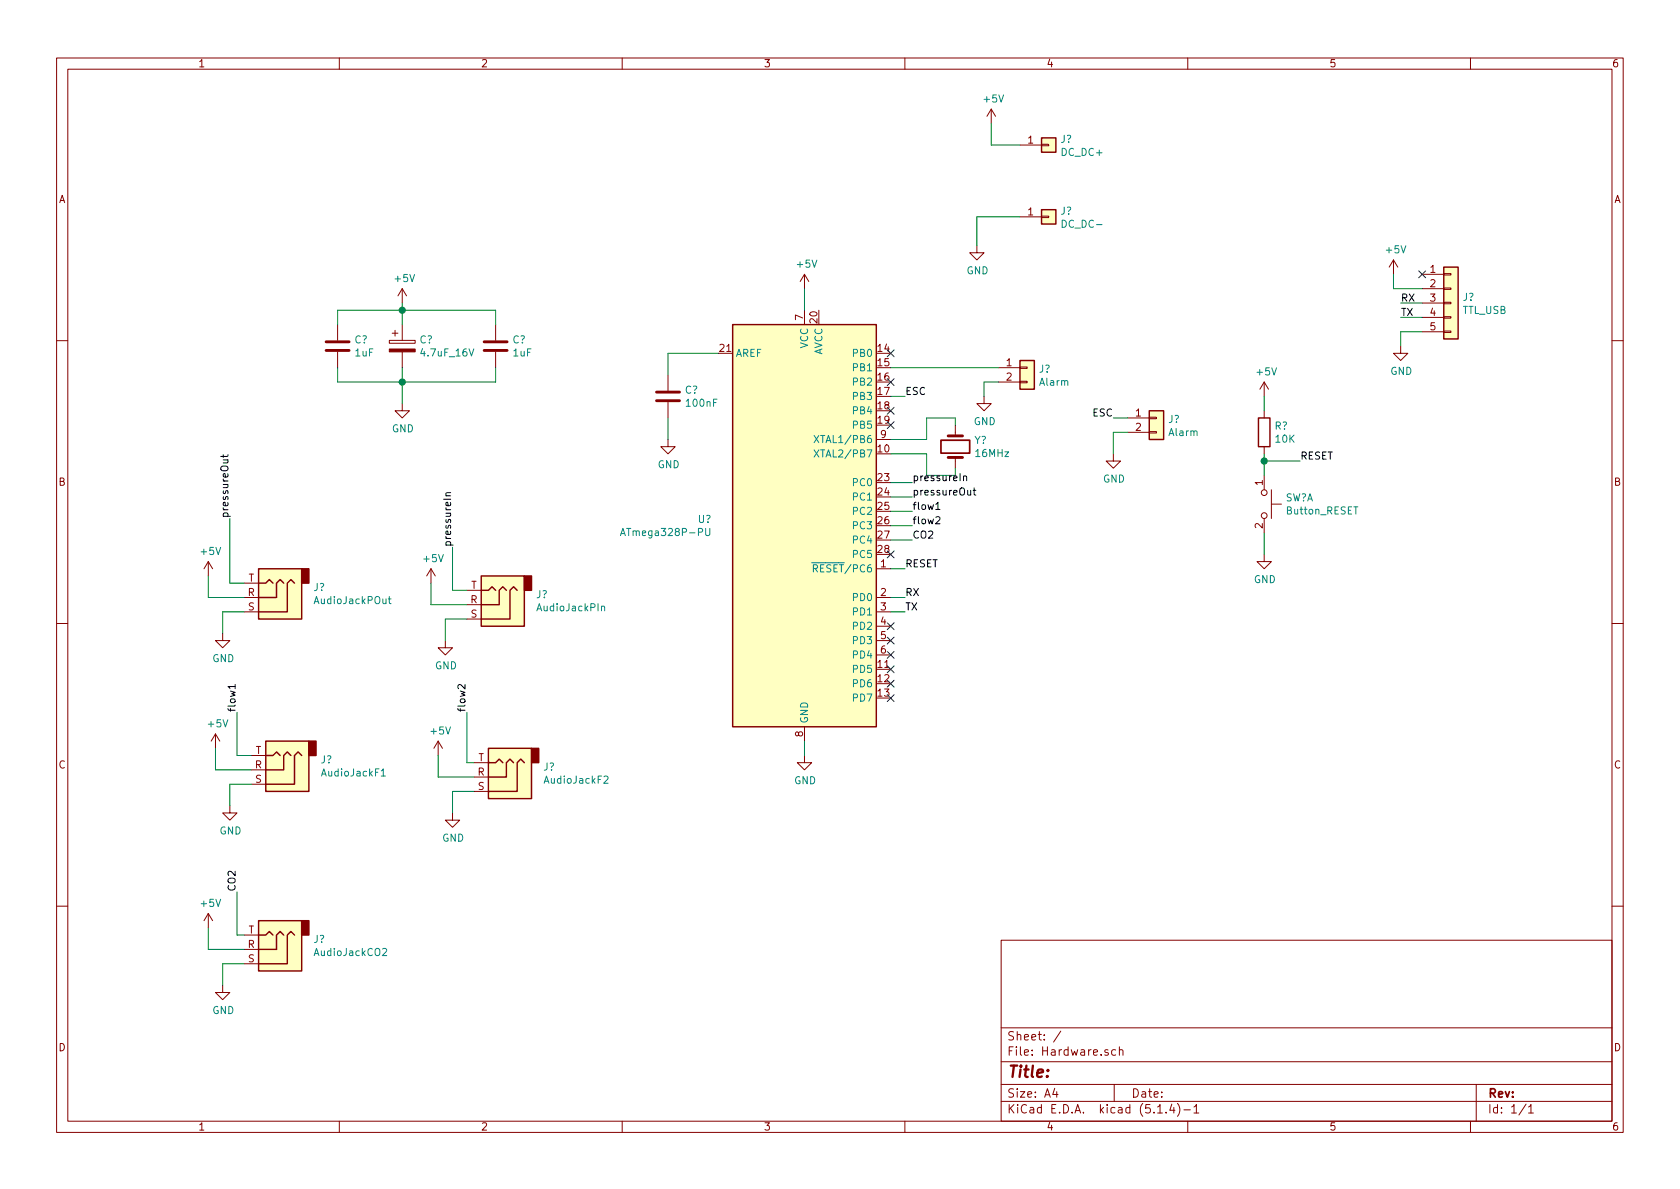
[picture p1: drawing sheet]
EESchema Schematic File Version 4
LIBS:Hardware-cache
EELAYER 30 0
EELAYER END
$Descr A4 11693 8268
encoding utf-8
Sheet 1 1
Title ""
Date ""
Rev ""
Comp ""
Comment1 ""
Comment2 ""
Comment3 ""
Comment4 ""
$EndDescr
$Comp
L MCU_Microchip_ATmega:ATmega328P-PU U?
U 1 1
P 5600 3650
F 0 "U?" H 4956 3696 50  0000 R CNN
F 1 "ATmega328P-PU" H 4956 3605 50  0000 R CNN
F 2 "Package_DIP:DIP-28_W7.62mm" H 5600 3650 50  0001 C CIN
F 3 "http://ww1.microchip.com/downloads/en/DeviceDoc/ATmega328_P%20AVR%20MCU%20with%20picoPower%20Technology%20Data%20Sheet%2040001984A.pdf" H 5600 3650 50  0001 C CNN
	1    5600 3650
	1    0    0    -1  
$EndComp
Text Label 6300 3950 0    50   ~ 0
RESET
Wire Wire Line
	6200 3950 6300 3950
$Comp
L Device:R R?
U 1 1
P 8800 3000
F 0 "R?" H 8870 3046 50  0000 L CNN
F 1 "10K" H 8870 2955 50  0000 L CNN
F 2 "" V 8730 3000 50  0001 C CNN
F 3 "~" H 8800 3000 50  0001 C CNN
	1    8800 3000
	1    0    0    -1  
$EndComp
$Comp
L power:+5V #PWR?
U 1 1
P 8800 2750
F 0 "#PWR?" H 8800 2600 50  0001 C CNN
F 1 "+5V" H 8815 2923 50  0000 C CNN
F 2 "" H 8800 2750 50  0001 C CNN
F 3 "" H 8800 2750 50  0001 C CNN
	1    8800 2750
	1    0    0    -1  
$EndComp
Text Label 9050 3200 0    50   ~ 0
RESET
Wire Wire Line
	8800 2750 8800 2850
Wire Wire Line
	8800 3150 8800 3200
Wire Wire Line
	8800 3200 9050 3200
$Comp
L Switch:SW_Push_Dual_x2 SW?
U 1 1
P 8800 3500
F 0 "SW?" V 8754 3648 50  0000 L CNN
F 1 "Button_RESET" V 8845 3648 50  0000 L CNN
F 2 "" H 8800 3700 50  0001 C CNN
F 3 "~" H 8800 3700 50  0001 C CNN
	1    8800 3500
	0    1    1    0   
$EndComp
Wire Wire Line
	8800 3200 8800 3300
Connection ~ 8800 3200
$Comp
L power:GND #PWR?
U 1 1
P 8800 3850
F 0 "#PWR?" H 8800 3600 50  0001 C CNN
F 1 "GND" H 8805 3677 50  0000 C CNN
F 2 "" H 8800 3850 50  0001 C CNN
F 3 "" H 8800 3850 50  0001 C CNN
	1    8800 3850
	1    0    0    -1  
$EndComp
Wire Wire Line
	8800 3700 8800 3850
$Comp
L Connector_Generic:Conn_01x05 J?
U 1 1
P 10100 2100
F 0 "J?" H 10180 2142 50  0000 L CNN
F 1 "TTL_USB" H 10180 2051 50  0000 L CNN
F 2 "" H 10100 2100 50  0001 C CNN
F 3 "~" H 10100 2100 50  0001 C CNN
	1    10100 2100
	1    0    0    -1  
$EndComp
NoConn ~ 9900 1900
$Comp
L power:+5V #PWR?
U 1 1
P 9700 1900
F 0 "#PWR?" H 9700 1750 50  0001 C CNN
F 1 "+5V" H 9715 2073 50  0000 C CNN
F 2 "" H 9700 1900 50  0001 C CNN
F 3 "" H 9700 1900 50  0001 C CNN
	1    9700 1900
	1    0    0    -1  
$EndComp
Wire Wire Line
	9700 1900 9700 2000
Wire Wire Line
	9700 2000 9900 2000
Text Label 9750 2100 0    50   ~ 0
RX
Text Label 9750 2200 0    50   ~ 0
TX
Wire Wire Line
	9750 2100 9900 2100
Wire Wire Line
	9750 2200 9900 2200
$Comp
L power:GND #PWR?
U 1 1
P 9750 2400
F 0 "#PWR?" H 9750 2150 50  0001 C CNN
F 1 "GND" H 9755 2227 50  0000 C CNN
F 2 "" H 9750 2400 50  0001 C CNN
F 3 "" H 9750 2400 50  0001 C CNN
	1    9750 2400
	1    0    0    -1  
$EndComp
Wire Wire Line
	9900 2300 9750 2300
Wire Wire Line
	9750 2300 9750 2400
Text Label 6300 4150 0    50   ~ 0
RX
Text Label 6300 4250 0    50   ~ 0
TX
Wire Wire Line
	6200 4150 6300 4150
Wire Wire Line
	6200 4250 6300 4250
$Comp
L power:GND #PWR?
U 1 1
P 5600 5250
F 0 "#PWR?" H 5600 5000 50  0001 C CNN
F 1 "GND" H 5605 5077 50  0000 C CNN
F 2 "" H 5600 5250 50  0001 C CNN
F 3 "" H 5600 5250 50  0001 C CNN
	1    5600 5250
	1    0    0    -1  
$EndComp
Wire Wire Line
	5600 5150 5600 5250
$Comp
L power:+5V #PWR?
U 1 1
P 5600 2000
F 0 "#PWR?" H 5600 1850 50  0001 C CNN
F 1 "+5V" H 5615 2173 50  0000 C CNN
F 2 "" H 5600 2000 50  0001 C CNN
F 3 "" H 5600 2000 50  0001 C CNN
	1    5600 2000
	1    0    0    -1  
$EndComp
Wire Wire Line
	5600 2000 5600 2150
$Comp
L Connector_Generic:Conn_01x01 J?
U 1 1
P 7300 1000
F 0 "J?" H 7380 1042 50  0000 L CNN
F 1 "DC_DC+" H 7380 951 50  0000 L CNN
F 2 "" H 7300 1000 50  0001 C CNN
F 3 "~" H 7300 1000 50  0001 C CNN
	1    7300 1000
	1    0    0    -1  
$EndComp
$Comp
L Connector_Generic:Conn_01x01 J?
U 1 1
P 7300 1500
F 0 "J?" H 7380 1542 50  0000 L CNN
F 1 "DC_DC-" H 7380 1451 50  0000 L CNN
F 2 "" H 7300 1500 50  0001 C CNN
F 3 "~" H 7300 1500 50  0001 C CNN
	1    7300 1500
	1    0    0    -1  
$EndComp
$Comp
L power:+5V #PWR?
U 1 1
P 6900 850
F 0 "#PWR?" H 6900 700 50  0001 C CNN
F 1 "+5V" H 6915 1023 50  0000 C CNN
F 2 "" H 6900 850 50  0001 C CNN
F 3 "" H 6900 850 50  0001 C CNN
	1    6900 850 
	1    0    0    -1  
$EndComp
Wire Wire Line
	6900 850  6900 1000
Wire Wire Line
	6900 1000 7100 1000
$Comp
L power:GND #PWR?
U 1 1
P 6800 1700
F 0 "#PWR?" H 6800 1450 50  0001 C CNN
F 1 "GND" H 6805 1527 50  0000 C CNN
F 2 "" H 6800 1700 50  0001 C CNN
F 3 "" H 6800 1700 50  0001 C CNN
	1    6800 1700
	1    0    0    -1  
$EndComp
Wire Wire Line
	7100 1500 6800 1500
Wire Wire Line
	6800 1500 6800 1700
$Comp
L power:+5V #PWR?
U 1 1
P 2800 2100
F 0 "#PWR?" H 2800 1950 50  0001 C CNN
F 1 "+5V" H 2815 2273 50  0000 C CNN
F 2 "" H 2800 2100 50  0001 C CNN
F 3 "" H 2800 2100 50  0001 C CNN
	1    2800 2100
	1    0    0    -1  
$EndComp
$Comp
L Device:C C?
U 1 1
P 2350 2400
F 0 "C?" H 2465 2446 50  0000 L CNN
F 1 "1uF" H 2465 2355 50  0000 L CNN
F 2 "" H 2388 2250 50  0001 C CNN
F 3 "~" H 2350 2400 50  0001 C CNN
	1    2350 2400
	1    0    0    -1  
$EndComp
$Comp
L Device:CP C?
U 1 1
P 2800 2400
F 0 "C?" H 2918 2446 50  0000 L CNN
F 1 "4.7uF_16V" H 2918 2355 50  0000 L CNN
F 2 "" H 2838 2250 50  0001 C CNN
F 3 "~" H 2800 2400 50  0001 C CNN
	1    2800 2400
	1    0    0    -1  
$EndComp
$Comp
L Device:C C?
U 1 1
P 3450 2400
F 0 "C?" H 3565 2446 50  0000 L CNN
F 1 "1uF" H 3565 2355 50  0000 L CNN
F 2 "" H 3488 2250 50  0001 C CNN
F 3 "~" H 3450 2400 50  0001 C CNN
	1    3450 2400
	1    0    0    -1  
$EndComp
Wire Wire Line
	2800 2250 2800 2150
Wire Wire Line
	2350 2250 2350 2150
Wire Wire Line
	2350 2150 2800 2150
Connection ~ 2800 2150
Wire Wire Line
	2800 2150 2800 2100
Wire Wire Line
	3450 2250 3450 2150
Wire Wire Line
	3450 2150 2800 2150
Wire Wire Line
	2350 2550 2350 2650
Wire Wire Line
	2350 2650 2800 2650
Wire Wire Line
	3450 2650 3450 2550
Wire Wire Line
	2800 2550 2800 2650
Connection ~ 2800 2650
Wire Wire Line
	2800 2650 3450 2650
$Comp
L power:GND #PWR?
U 1 1
P 2800 2800
F 0 "#PWR?" H 2800 2550 50  0001 C CNN
F 1 "GND" H 2805 2627 50  0000 C CNN
F 2 "" H 2800 2800 50  0001 C CNN
F 3 "" H 2800 2800 50  0001 C CNN
	1    2800 2800
	1    0    0    -1  
$EndComp
Wire Wire Line
	2800 2800 2800 2650
$Comp
L Device:C C?
U 1 1
P 4650 2750
F 0 "C?" H 4765 2796 50  0000 L CNN
F 1 "100nF" H 4765 2705 50  0000 L CNN
F 2 "" H 4688 2600 50  0001 C CNN
F 3 "~" H 4650 2750 50  0001 C CNN
	1    4650 2750
	1    0    0    -1  
$EndComp
Wire Wire Line
	5000 2450 4650 2450
Wire Wire Line
	4650 2450 4650 2600
$Comp
L power:GND #PWR?
U 1 1
P 4650 3050
F 0 "#PWR?" H 4650 2800 50  0001 C CNN
F 1 "GND" H 4655 2877 50  0000 C CNN
F 2 "" H 4650 3050 50  0001 C CNN
F 3 "" H 4650 3050 50  0001 C CNN
	1    4650 3050
	1    0    0    -1  
$EndComp
Wire Wire Line
	4650 2900 4650 3050
$Comp
L Device:Crystal Y?
U 1 1
P 6650 3100
F 0 "Y?" V 6604 3231 50  0000 L CNN
F 1 "16MHz" V 6695 3231 50  0000 L CNN
F 2 "" H 6650 3100 50  0001 C CNN
F 3 "~" H 6650 3100 50  0001 C CNN
	1    6650 3100
	0    1    1    0   
$EndComp
Wire Wire Line
	6200 3050 6450 3050
Wire Wire Line
	6450 3050 6450 2900
Wire Wire Line
	6450 2900 6650 2900
Wire Wire Line
	6650 2900 6650 2950
Wire Wire Line
	6200 3150 6450 3150
Wire Wire Line
	6450 3150 6450 3300
Wire Wire Line
	6450 3300 6650 3300
Wire Wire Line
	6650 3300 6650 3250
$Comp
L Connector_Generic:Conn_01x02 J?
U 1 1
P 7150 2550
F 0 "J?" H 7230 2542 50  0000 L CNN
F 1 "Alarm" H 7230 2451 50  0000 L CNN
F 2 "" H 7150 2550 50  0001 C CNN
F 3 "~" H 7150 2550 50  0001 C CNN
	1    7150 2550
	1    0    0    -1  
$EndComp
Wire Wire Line
	6200 2550 6950 2550
$Comp
L power:GND #PWR?
U 1 1
P 6850 2750
F 0 "#PWR?" H 6850 2500 50  0001 C CNN
F 1 "GND" H 6855 2577 50  0000 C CNN
F 2 "" H 6850 2750 50  0001 C CNN
F 3 "" H 6850 2750 50  0001 C CNN
	1    6850 2750
	1    0    0    -1  
$EndComp
Wire Wire Line
	6950 2650 6850 2650
Wire Wire Line
	6850 2650 6850 2750
$Comp
L Connector:AudioJack3 J?
U 1 1
P 1900 4150
F 0 "J?" H 1620 4083 50  0000 R CNN
F 1 "AudioJackPOut" H 1620 4174 50  0000 R CNN
F 2 "" H 1900 4150 50  0001 C CNN
F 3 "~" H 1900 4150 50  0001 C CNN
	1    1900 4150
	-1   0    0    1   
$EndComp
$Comp
L power:GND #PWR?
U 1 1
P 1550 4400
F 0 "#PWR?" H 1550 4150 50  0001 C CNN
F 1 "GND" H 1555 4227 50  0000 C CNN
F 2 "" H 1550 4400 50  0001 C CNN
F 3 "" H 1550 4400 50  0001 C CNN
	1    1550 4400
	1    0    0    -1  
$EndComp
Wire Wire Line
	1700 4250 1550 4250
Wire Wire Line
	1550 4250 1550 4400
$Comp
L power:+5V #PWR?
U 1 1
P 1450 4000
F 0 "#PWR?" H 1450 3850 50  0001 C CNN
F 1 "+5V" H 1465 4173 50  0000 C CNN
F 2 "" H 1450 4000 50  0001 C CNN
F 3 "" H 1450 4000 50  0001 C CNN
	1    1450 4000
	1    0    0    -1  
$EndComp
Wire Wire Line
	1700 4150 1450 4150
Wire Wire Line
	1450 4150 1450 4000
Text Label 6350 3350 0    50   ~ 0
pressureIn
Text Label 6350 3450 0    50   ~ 0
pressureOut
Text Label 6350 3550 0    50   ~ 0
flow1
Text Label 6350 3650 0    50   ~ 0
flow2
Wire Wire Line
	6200 3350 6350 3350
Wire Wire Line
	6200 3450 6350 3450
Wire Wire Line
	6200 3550 6350 3550
Wire Wire Line
	6200 3650 6350 3650
Text Label 6350 3750 0    50   ~ 0
CO2
Wire Wire Line
	6200 3750 6350 3750
$Comp
L Connector:AudioJack3 J?
U 1 1
P 1950 5350
F 0 "J?" H 1670 5283 50  0000 R CNN
F 1 "AudioJackF1" H 1670 5374 50  0000 R CNN
F 2 "" H 1950 5350 50  0001 C CNN
F 3 "~" H 1950 5350 50  0001 C CNN
	1    1950 5350
	-1   0    0    1   
$EndComp
$Comp
L power:GND #PWR?
U 1 1
P 1600 5600
F 0 "#PWR?" H 1600 5350 50  0001 C CNN
F 1 "GND" H 1605 5427 50  0000 C CNN
F 2 "" H 1600 5600 50  0001 C CNN
F 3 "" H 1600 5600 50  0001 C CNN
	1    1600 5600
	1    0    0    -1  
$EndComp
Wire Wire Line
	1750 5450 1600 5450
Wire Wire Line
	1600 5450 1600 5600
$Comp
L power:+5V #PWR?
U 1 1
P 1500 5200
F 0 "#PWR?" H 1500 5050 50  0001 C CNN
F 1 "+5V" H 1515 5373 50  0000 C CNN
F 2 "" H 1500 5200 50  0001 C CNN
F 3 "" H 1500 5200 50  0001 C CNN
	1    1500 5200
	1    0    0    -1  
$EndComp
Wire Wire Line
	1750 5350 1500 5350
Wire Wire Line
	1500 5350 1500 5200
$Comp
L Connector:AudioJack3 J?
U 1 1
P 3450 4200
F 0 "J?" H 3170 4133 50  0000 R CNN
F 1 "AudioJackPIn" H 3170 4224 50  0000 R CNN
F 2 "" H 3450 4200 50  0001 C CNN
F 3 "~" H 3450 4200 50  0001 C CNN
	1    3450 4200
	-1   0    0    1   
$EndComp
$Comp
L power:GND #PWR?
U 1 1
P 3100 4450
F 0 "#PWR?" H 3100 4200 50  0001 C CNN
F 1 "GND" H 3105 4277 50  0000 C CNN
F 2 "" H 3100 4450 50  0001 C CNN
F 3 "" H 3100 4450 50  0001 C CNN
	1    3100 4450
	1    0    0    -1  
$EndComp
Wire Wire Line
	3250 4300 3100 4300
Wire Wire Line
	3100 4300 3100 4450
$Comp
L power:+5V #PWR?
U 1 1
P 3000 4050
F 0 "#PWR?" H 3000 3900 50  0001 C CNN
F 1 "+5V" H 3015 4223 50  0000 C CNN
F 2 "" H 3000 4050 50  0001 C CNN
F 3 "" H 3000 4050 50  0001 C CNN
	1    3000 4050
	1    0    0    -1  
$EndComp
Wire Wire Line
	3250 4200 3000 4200
Wire Wire Line
	3000 4200 3000 4050
$Comp
L Connector:AudioJack3 J?
U 1 1
P 3500 5400
F 0 "J?" H 3220 5333 50  0000 R CNN
F 1 "AudioJackF2" H 3220 5424 50  0000 R CNN
F 2 "" H 3500 5400 50  0001 C CNN
F 3 "~" H 3500 5400 50  0001 C CNN
	1    3500 5400
	-1   0    0    1   
$EndComp
$Comp
L power:GND #PWR?
U 1 1
P 3150 5650
F 0 "#PWR?" H 3150 5400 50  0001 C CNN
F 1 "GND" H 3155 5477 50  0000 C CNN
F 2 "" H 3150 5650 50  0001 C CNN
F 3 "" H 3150 5650 50  0001 C CNN
	1    3150 5650
	1    0    0    -1  
$EndComp
Wire Wire Line
	3300 5500 3150 5500
Wire Wire Line
	3150 5500 3150 5650
$Comp
L power:+5V #PWR?
U 1 1
P 3050 5250
F 0 "#PWR?" H 3050 5100 50  0001 C CNN
F 1 "+5V" H 3065 5423 50  0000 C CNN
F 2 "" H 3050 5250 50  0001 C CNN
F 3 "" H 3050 5250 50  0001 C CNN
	1    3050 5250
	1    0    0    -1  
$EndComp
Wire Wire Line
	3300 5400 3050 5400
Wire Wire Line
	3050 5400 3050 5250
$Comp
L Connector:AudioJack3 J?
U 1 1
P 1900 6600
F 0 "J?" H 1620 6533 50  0000 R CNN
F 1 "AudioJackCO2" H 1620 6624 50  0000 R CNN
F 2 "" H 1900 6600 50  0001 C CNN
F 3 "~" H 1900 6600 50  0001 C CNN
	1    1900 6600
	-1   0    0    1   
$EndComp
$Comp
L power:GND #PWR?
U 1 1
P 1550 6850
F 0 "#PWR?" H 1550 6600 50  0001 C CNN
F 1 "GND" H 1555 6677 50  0000 C CNN
F 2 "" H 1550 6850 50  0001 C CNN
F 3 "" H 1550 6850 50  0001 C CNN
	1    1550 6850
	1    0    0    -1  
$EndComp
Wire Wire Line
	1700 6700 1550 6700
Wire Wire Line
	1550 6700 1550 6850
$Comp
L power:+5V #PWR?
U 1 1
P 1450 6450
F 0 "#PWR?" H 1450 6300 50  0001 C CNN
F 1 "+5V" H 1465 6623 50  0000 C CNN
F 2 "" H 1450 6450 50  0001 C CNN
F 3 "" H 1450 6450 50  0001 C CNN
	1    1450 6450
	1    0    0    -1  
$EndComp
Wire Wire Line
	1700 6600 1450 6600
Wire Wire Line
	1450 6600 1450 6450
Text Label 3150 3800 1    50   ~ 0
pressureIn
Wire Wire Line
	3250 4100 3150 4100
Wire Wire Line
	3150 4100 3150 3800
Text Label 1600 3600 1    50   ~ 0
pressureOut
Wire Wire Line
	1700 4050 1600 4050
Wire Wire Line
	1600 4050 1600 3600
Text Label 1650 4950 1    50   ~ 0
flow1
Wire Wire Line
	1750 5250 1650 5250
Wire Wire Line
	1650 5250 1650 4950
Text Label 3250 4950 1    50   ~ 0
flow2
Wire Wire Line
	3300 5300 3250 5300
Wire Wire Line
	3250 5300 3250 4950
Text Label 1650 6200 1    50   ~ 0
CO2
Wire Wire Line
	1700 6500 1650 6500
Wire Wire Line
	1650 6500 1650 6200
Text Label 6300 2750 0    50   ~ 0
ESC
Wire Wire Line
	6200 2750 6300 2750
$Comp
L Connector_Generic:Conn_01x02 J?
U 1 1
P 8050 2900
F 0 "J?" H 8130 2892 50  0000 L CNN
F 1 "Alarm" H 8130 2801 50  0000 L CNN
F 2 "" H 8050 2900 50  0001 C CNN
F 3 "~" H 8050 2900 50  0001 C CNN
	1    8050 2900
	1    0    0    -1  
$EndComp
$Comp
L power:GND #PWR?
U 1 1
P 7750 3150
F 0 "#PWR?" H 7750 2900 50  0001 C CNN
F 1 "GND" H 7755 2977 50  0000 C CNN
F 2 "" H 7750 3150 50  0001 C CNN
F 3 "" H 7750 3150 50  0001 C CNN
	1    7750 3150
	1    0    0    -1  
$EndComp
Wire Wire Line
	7850 3000 7750 3000
Wire Wire Line
	7750 3000 7750 3150
Text Label 7750 2900 2    50   ~ 0
ESC
Wire Wire Line
	7750 2900 7850 2900
NoConn ~ 6200 2450
NoConn ~ 6200 2650
NoConn ~ 6200 2850
NoConn ~ 6200 2950
NoConn ~ 6200 3850
NoConn ~ 6200 4350
NoConn ~ 6200 4450
NoConn ~ 6200 4550
NoConn ~ 6200 4650
NoConn ~ 6200 4750
NoConn ~ 6200 4850
$EndSCHEMATC
